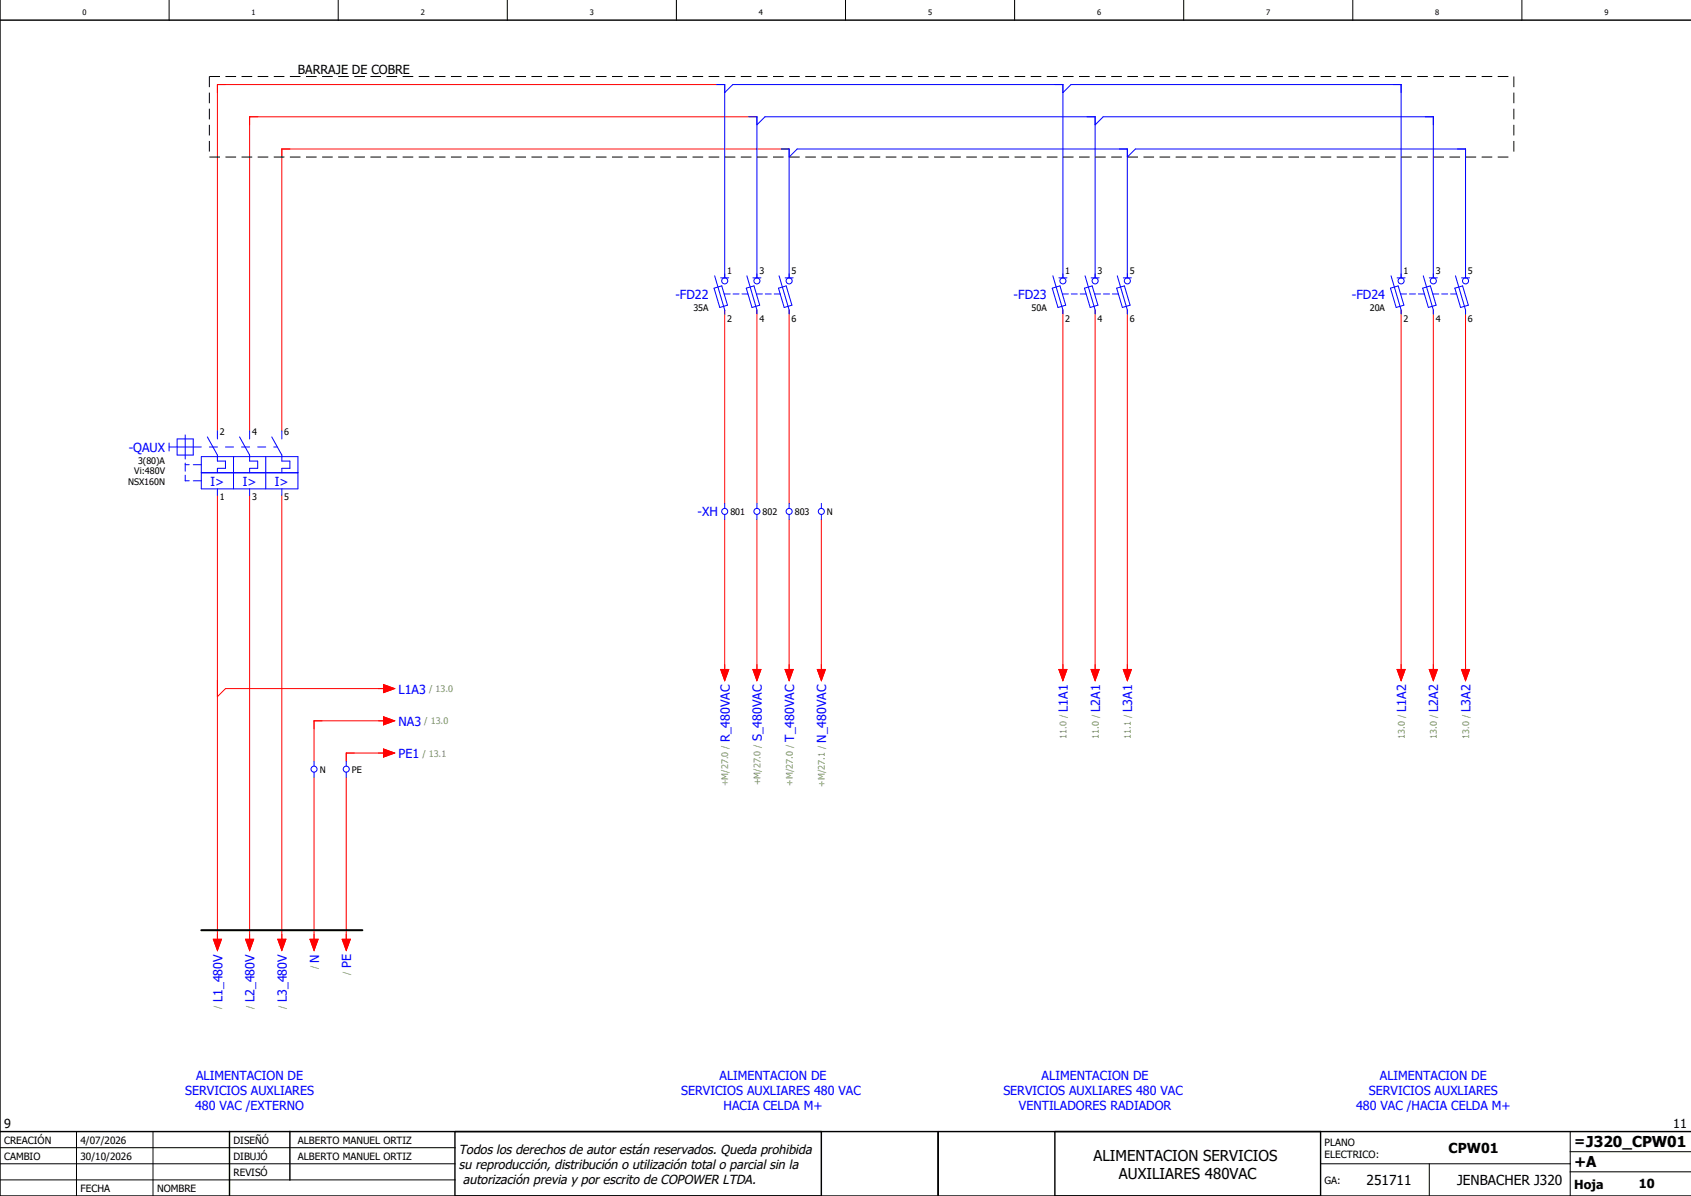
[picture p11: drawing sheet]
<svg xmlns="http://www.w3.org/2000/svg" width="420mm" height="297mm" viewBox="0 0 420 297" stroke-linecap="round" stroke-linejoin="round" font-family="sans-serif">
<g fill="none" stroke="#000" stroke-width=".25">
<path d="M42 0v5M84 0v5M126 0v5M168 0v5M210 0v5M252 0v5M294 0v5M336 0v5M378 0v5M0 285h113M0 293h113M0 289h113"/>
<path d="M19 281v16M38 281v16M328 289h62M355 289v8M390 291h30M390 281v16M390 286h30"/>
</g>
<path d="M0 5h420M0 0v297h420M0 281h420M57 281v16M72 281v12M113 281v16M204 281v16M233 281v16M262 281v16M328 281v16" fill="none" stroke="#000" stroke-width=".35"/>
<g fill="none" stroke="#f00" stroke-width=".25">
<path d="M180 21h-126v86M188 29h-126v78M196 37h-126v70M180 77v48M188 77v48M196 77v48M264 77v90M272 77v90M280 77v90M348 77v90M356 77v90M364 77v90"/>
<path d="M54 123v111M62 123v111M70 123v111M180 129v38M188 129v38M196 129v38M204 129v38M95.2 170l2.8 1-2.8 1zM95.2 178l2.8 1-2.8 1zM96 179h-18v10M96 171h-40l-2 2M179 166.3h2l-1 2.7z"/>
<path d="M187 166.3h2l-1 2.7zM195 166.3h2l-1 2.7zM203 166.3h2l-1 2.7zM263 166.3h2l-1 2.7zM271 166.3h2l-1 2.7zM279 166.3h2l-1 2.7zM347 166.3h2l-1 2.7zM355 166.3h2l-1 2.7zM363 166.3h2l-1 2.7zM78 193v41M86 193v41M95.2 186l2.8 1-2.8 1z"/>
<path d="M96 187h-10v2M53 233.2h2l-1 2.8zM61 233.2h2l-1 2.8zM69 233.2h2l-1 2.8zM77 233.2h2l-1 2.8zM85 233.2h2l-1 2.8z"/>
</g>
<g fill="none" stroke="#00f" stroke-width=".25">
<path d="M178 21h2v48M180 23l2-2h82v48M186 29h2v40M188 31l2-2h82v40M194 37h2v32M196 39l2-2h82v32M264 23l2-2h82v48M272 31l2-2h82v40M280 39l2-2h82v32M177.4 71.6l1.9-.6 1.4 4.8-1.9 .6zM177.5 68.5l2.5 8.5v1M179 69h2"/>
<path d="M179.9 73h1.4M182.1 73h1.5M184.3 73h1.5M185.4 71.6l1.9-.6 1.4 4.8-1.9 .6zM185.5 68.5l2.5 8.5v1M187 69h2M187.9 73h1.4M190.1 73h1.5M192.3 73h1.5M193.4 71.6l1.9-.6 1.4 4.8-1.9 .6zM193.5 68.5l2.5 8.5v1M195 69h2"/>
<path d="M261.4 71.6l1.9-.6 1.4 4.8-1.9 .6zM261.5 68.5l2.5 8.5v1M263 69h2M263.9 73h1.4M266.1 73h1.5M268.3 73h1.5M269.4 71.6l1.9-.6 1.4 4.8-1.9 .6zM269.5 68.5l2.5 8.5v1M271 69h2M271.9 73h1.4M274.1 73h1.5M276.3 73h1.5"/>
<path d="M277.4 71.6l1.9-.6 1.4 4.8-1.9 .6zM277.5 68.5l2.5 8.5v1M279 69h2M345.4 71.6l1.9-.6 1.4 4.8-1.9 .6zM345.5 68.5l2.5 8.5v1M347 69h2M347.9 73h1.4M350.1 73h1.5M352.3 73h1.5M353.4 71.6l1.9-.6 1.4 4.8-1.9 .6zM353.5 68.5l2.5 8.5v1M355 69h2"/>
<path d="M355.9 73h1.4M358.1 73h1.5M360.3 73h1.5M361.4 71.6l1.9-.6 1.4 4.8-1.9 .6zM361.5 68.5l2.5 8.5v1M363 69h2M42 111h8M42 110v2M44 109h4v4h-4zM46 115.4h1M46 118v1.4h1M46 108v6"/>
<path d="M46 115v2M48 115.4h2M48 119.4h2M50 113.4h24v8h-24zM50 117.4h24M51.5 108.5l2.5 4.5v1.5h2v1.8h-2v1.1M52 111h2M54 107v2M56 111h2M58 113.4v8M59.5 108.5l2.5 4.5v1.5h2v1.8h-2v1.1M60 111h2"/>
<path d="M62 107v2M64 111h2M66 113.4v8M67.5 108.5l2.5 4.5v1.5h2v1.8h-2v1.1M68 111h.9M70 107v2M54 121.4v1.6M62 121.4v1.6M70 121.4v1.6M180 125v1.3M180 127.8v1.2M188 125v1.3"/>
<path d="M188 127.8v1.2M196 125v1.3M196 127.8v1.2M204 125v1.3M204 127.8v1.2M78 189v1.3M78 191.8v1.2M86 189v1.3M86 191.8v1.2"/>
<circle cx="180" cy="69.8" r=".75"/>
<circle cx="188" cy="69.8" r=".75"/>
<circle cx="196" cy="69.8" r=".75"/>
<circle cx="264" cy="69.7" r=".75"/>
<circle cx="272" cy="69.8" r=".75"/>
<circle cx="280" cy="69.8" r=".75"/>
<circle cx="348" cy="69.8" r=".75"/>
<circle cx="356" cy="69.7" r=".75"/>
<circle cx="364" cy="69.7" r=".75"/>
<circle cx="180" cy="127" r=".75"/>
<circle cx="188" cy="127" r=".75"/>
<circle cx="196" cy="127" r=".75"/>
<circle cx="204" cy="127" r=".75"/>
<circle cx="78" cy="191" r=".75"/>
<circle cx="86" cy="191" r=".75"/>
</g>
<path d="M52 19h324M52 19v20M376 19v20M52 39h324" fill="none" stroke="#000" stroke-width=".25" stroke-dasharray="2.6 1.4" stroke-linecap="butt"/>
<path d="M50 231h40" fill="none" stroke="#000" stroke-width=".5"/>
<g fill="#f00" stroke="#f00" stroke-width=".25">
<path d="M53 233.2h2l-1 2.8z"/>
<path d="M61 233.2h2l-1 2.8z"/>
<path d="M69 233.2h2l-1 2.8z"/>
<path d="M77 233.2h2l-1 2.8z"/>
<path d="M85 233.2h2l-1 2.8z"/>
<path d="M95.2 186l2.8 1-2.8 1z"/>
<path d="M95.2 178l2.8 1-2.8 1z"/>
<path d="M95.2 170l2.8 1-2.8 1z"/>
<path d="M179 166.3h2l-1 2.7z"/>
<path d="M187 166.3h2l-1 2.7z"/>
<path d="M195 166.3h2l-1 2.7z"/>
<path d="M203 166.3h2l-1 2.7z"/>
<path d="M263 166.3h2l-1 2.7z"/>
<path d="M271 166.3h2l-1 2.7z"/>
<path d="M279 166.3h2l-1 2.7z"/>
<path d="M347 166.3h2l-1 2.7z"/>
<path d="M355 166.3h2l-1 2.7z"/>
<path d="M363 166.3h2l-1 2.7z"/>
</g>
<g font-size="3.7">
<text x="271.6" y="288.2">ALIMENTACION SERVICIOS</text>
<text x="277.9" y="292.7">AUXILIARES 480VAC</text>
<text x="391" y="289.8">+A</text>
</g>
<g font-size="3.4">
<text x="359.8" y="286.4">CPW01</text>
<text x="391" y="284.6">=J320_CPW01</text>
<text x="339.4" y="294.4">251711</text>
<text x="361.9" y="294.4">JENBACHER J320</text>
</g>
<g font-size="3.2">
<text x="114" y="286.5">Todos los derechos de autor están reservados. Queda prohibida</text>
<text x="114" y="290.2">su reproducción, distribución o utilización total o parcial sin la</text>
<text x="115" y="294">autorización previa y por escrito de COPOWER LTDA.</text>
</g>
<g font-size="3.1">
<text x="74" y="18.4">BARRAJE DE COBRE</text>
<text x="1" y="280">9</text>
<text x="415.6" y="280">11</text>
<text x="391" y="295.2">Hoja</text>
<text x="407" y="295">10</text>
</g>
<g font-size="3.1" fill="#00f">
<text x="167.8" y="74.2">-FD22</text>
<text x="251.8" y="74.2">-FD23</text>
<text x="335.8" y="74.2">-FD24</text>
<text x="32" y="112.2">-QAUX</text>
<text x="52.3" y="120.6">I&gt;</text>
<text x="60.3" y="120.6">I&gt;</text>
<text x="68.3" y="120.6">I&gt;</text>
<text x="173.3" y="128.2">-XH</text>
<text x="99" y="172.2">L1A3</text>
<text x="265.2" y="176.8" transform="rotate(-90 265.2 176.8)">L1A1</text>
<text x="273.2" y="176.8" transform="rotate(-90 273.2 176.8)">L2A1</text>
<text x="281.2" y="176.8" transform="rotate(-90 281.2 176.8)">L3A1</text>
<text x="349.2" y="176.8" transform="rotate(-90 349.2 176.8)">L1A2</text>
<text x="357.2" y="176.8" transform="rotate(-90 357.2 176.8)">L2A2</text>
<text x="365.2" y="176.8" transform="rotate(-90 365.2 176.8)">L3A2</text>
<text x="99" y="180.2">NA3</text>
<text x="181.2" y="184.3" transform="rotate(-90 181.2 184.3)">R_480VAC</text>
<text x="189.2" y="184.1" transform="rotate(-90 189.2 184.1)">S_480VAC</text>
<text x="197.2" y="184.2" transform="rotate(-90 197.2 184.2)">T_480VAC</text>
<text x="205.2" y="184.4" transform="rotate(-90 205.2 184.4)">N_480VAC</text>
<text x="99" y="188.2">PE1</text>
<text x="79.2" y="239.1" transform="rotate(-90 79.2 239.1)">N</text>
<text x="87.2" y="240.5" transform="rotate(-90 87.2 240.5)">PE</text>
<text x="55.2" y="248.9" transform="rotate(-90 55.2 248.9)">L1_480V</text>
<text x="63.2" y="248.9" transform="rotate(-90 63.2 248.9)">L2_480V</text>
<text x="71.2" y="248.9" transform="rotate(-90 71.2 248.9)">L3_480V</text>
<text x="48.7" y="268.1">ALIMENTACION DE</text>
<text x="178.7" y="268.1">ALIMENTACION DE</text>
<text x="258.7" y="268.1">ALIMENTACION DE</text>
<text x="342.7" y="268.1">ALIMENTACION DE</text>
<text x="46" y="271.9">SERVICIOS AUXLIARES</text>
<text x="48.5" y="275.6">480 VAC /EXTERNO</text>
<text x="169.2" y="271.9">SERVICIOS AUXLIARES 480 VAC</text>
<text x="179.7" y="275.6">HACIA CELDA M+</text>
<text x="249.2" y="271.9">SERVICIOS AUXLIARES 480 VAC</text>
<text x="253.1" y="275.6">VENTILADORES RADIADOR</text>
<text x="336.8" y="275.6">480 VAC /HACIA CELDA M+</text>
<text x="340" y="271.9">SERVICIOS AUXLIARES</text>
</g>
<g font-size="2.5">
<text x="1" y="284">CREACIÓN</text>
<text x="20" y="284">4/07/2026</text>
<text x="58" y="284">DISEÑÓ</text>
<text x="74" y="284">ALBERTO MANUEL ORTIZ</text>
<text x="329" y="284.5">PLANO</text>
<text x="329" y="287.5">ELECTRICO:</text>
<text x="1" y="288">CAMBIO</text>
<text x="20" y="288">30/10/2026</text>
<text x="58" y="292">REVISÓ</text>
<text x="58" y="288">DIBUJÓ</text>
<text x="74" y="288">ALBERTO MANUEL ORTIZ</text>
<text x="329" y="294">GA:</text>
<text x="20" y="296">FECHA</text>
<text x="39" y="296">NOMBRE</text>
</g>
<g font-size="2.2">
<text x="180.6" y="67.9">1</text>
<text x="188.6" y="67.9">3</text>
<text x="196.6" y="67.9">5</text>
<text x="264.6" y="67.9">1</text>
<text x="272.6" y="67.9">3</text>
<text x="280.6" y="67.9">5</text>
<text x="348.6" y="67.9">1</text>
<text x="356.6" y="67.9">3</text>
<text x="364.6" y="67.9">5</text>
<text x="172.2" y="77.1">35A</text>
<text x="256.2" y="77.1">50A</text>
<text x="340.2" y="77.1">20A</text>
<text x="180.6" y="79.8">2</text>
<text x="188.6" y="79.8">4</text>
<text x="196.6" y="79.8">6</text>
<text x="264.6" y="79.8">2</text>
<text x="272.6" y="79.8">4</text>
<text x="280.6" y="79.8">6</text>
<text x="348.6" y="79.8">2</text>
<text x="356.6" y="79.8">4</text>
<text x="364.6" y="79.8">6</text>
<text x="54.6" y="107.9">2</text>
<text x="62.6" y="107.9">4</text>
<text x="70.6" y="107.9">6</text>
<text x="33.4" y="117.8">Vi:480V</text>
<text x="34.3" y="115.1">3(80)A</text>
<text x="31.8" y="120.5">NSX160N</text>
<text x="54.6" y="124.2">1</text>
<text x="62.6" y="124.2">3</text>
<text x="70.6" y="124.2">5</text>
<text x="181.4" y="127.9">801</text>
<text x="189.4" y="127.9">802</text>
<text x="197.4" y="127.9">803</text>
<text x="205.4" y="127.9">N</text>
<text x="79.4" y="191.9">N</text>
<text x="87.4" y="191.9">PE</text>
</g>
<g font-size="2.2" fill="#7ca552">
<text x="106.6" y="171.9">/ 13.0</text>
<text x="105.4" y="179.9">/ 13.0</text>
<text x="264.9" y="183.5" transform="rotate(-90 264.9 183.5)">11.0 /</text>
<text x="272.9" y="183.5" transform="rotate(-90 272.9 183.5)">11.0 /</text>
<text x="280.9" y="183.5" transform="rotate(-90 280.9 183.5)">11.1 /</text>
<text x="348.9" y="183.5" transform="rotate(-90 348.9 183.5)">13.0 /</text>
<text x="356.9" y="183.5" transform="rotate(-90 356.9 183.5)">13.0 /</text>
<text x="364.9" y="183.5" transform="rotate(-90 364.9 183.5)">13.0 /</text>
<text x="104.9" y="187.9">/ 13.1</text>
<text x="180.9" y="195.2" transform="rotate(-90 180.9 195.2)">+M/27.0 /</text>
<text x="188.9" y="195" transform="rotate(-90 188.9 195)">+M/27.0 /</text>
<text x="196.9" y="195.1" transform="rotate(-90 196.9 195.1)">+M/27.0 /</text>
<text x="204.9" y="195.4" transform="rotate(-90 204.9 195.4)">+M/27.1 /</text>
<text x="78.9" y="240.7" transform="rotate(-90 78.9 240.7)">/</text>
<text x="86.9" y="242.1" transform="rotate(-90 86.9 242.1)">/</text>
<text x="54.9" y="250.5" transform="rotate(-90 54.9 250.5)">/</text>
<text x="62.9" y="250.5" transform="rotate(-90 62.9 250.5)">/</text>
<text x="70.9" y="250.5" transform="rotate(-90 70.9 250.5)">/</text>
</g>
<g font-size="1.9">
<text x="20.5" y="3.6">0</text>
<text x="62.5" y="3.6">1</text>
<text x="104.5" y="3.6">2</text>
<text x="146.5" y="3.6">3</text>
<text x="188.5" y="3.6">4</text>
<text x="230.5" y="3.6">5</text>
<text x="272.5" y="3.6">6</text>
<text x="314.5" y="3.6">7</text>
<text x="356.5" y="3.6">8</text>
<text x="398.5" y="3.6">9</text>
</g>
</svg>
